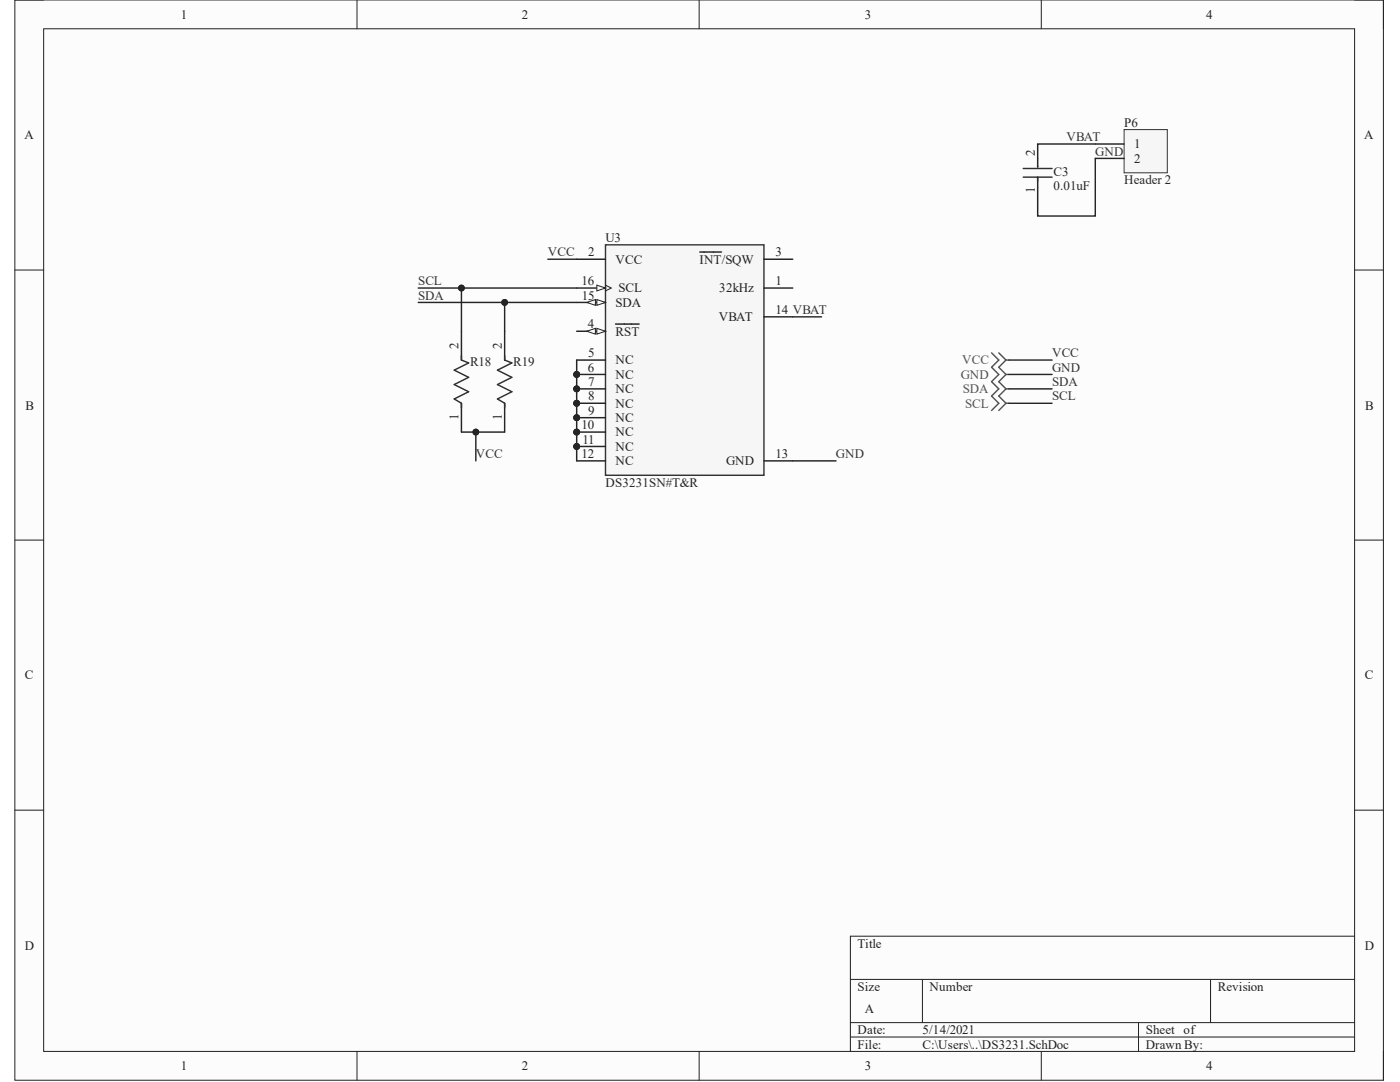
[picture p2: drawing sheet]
<svg xmlns="http://www.w3.org/2000/svg" width="279mm" height="216mm" viewBox="0 0 279 216" stroke-linecap="round" stroke-linejoin="round" font-family="sans-serif">
<path d="M3 0h273.1v215.5h-273.1z" fill-rule="evenodd" fill="#fcfcfc"/>
<path d="M3 0h273.1v215.5h-273.1z" fill="none" stroke="#221f1f" stroke-width=".2"/>
<path d="M8.7 5.7h261.6v204.1h-261.6z" fill-rule="evenodd" fill="#fcfcfc"/>
<g fill="none" stroke="#221f1f" stroke-width=".2">
<path d="M3 0h5.7M71.2 0v5.7M139.5 0v5.7M207.8 0v5.7M270.3 0h5.8v5.7M8.7 5.7h261.6v204.1h-261.6zM3 53.9h5.7M270.3 53.9h5.8M3 107.8h5.7M270.3 107.8h5.8M3 161.7h5.7M270.3 161.7h5.8"/>
<path d="M169.7 195.4h100.6M184.1 195.4v8.7M241.6 195.4v8.7M270.3 186.8h-100.6v23M71.2 209.8v5.7M139.5 209.8v5.7M169.7 204.1h100.6M169.7 206.9h100.6M207.8 209.8v5.7M227.2 204.1v5.7M276.1 209.8v5.7"/>
</g>
<circle cx="115.1" cy="74.7" r=".58" fill="#272425"/>
<circle cx="115.1" cy="74.7" r=".58" fill="none" stroke="#272425" stroke-width=".2"/>
<circle cx="115.1" cy="77.6" r=".57" fill="#272425"/>
<circle cx="115.1" cy="77.6" r=".57" fill="none" stroke="#272425" stroke-width=".2"/>
<circle cx="115.1" cy="80.5" r=".57" fill="#272425"/>
<circle cx="115.1" cy="80.5" r=".57" fill="none" stroke="#272425" stroke-width=".2"/>
<circle cx="115.1" cy="83.3" r=".57" fill="#272425"/>
<circle cx="115.1" cy="83.3" r=".57" fill="none" stroke="#272425" stroke-width=".2"/>
<circle cx="115.1" cy="86.2" r=".57" fill="#272425"/>
<circle cx="115.1" cy="86.2" r=".57" fill="none" stroke="#272425" stroke-width=".2"/>
<circle cx="115.1" cy="89.1" r=".58" fill="#272425"/>
<circle cx="115.1" cy="89.1" r=".57" fill="none" stroke="#272425" stroke-width=".2"/>
<path d="M120.8 48.9h31.7v45.9h-31.7z" fill-rule="evenodd" fill="#f5f6f6"/>
<path d="M120.8 48.9h31.7v45.9h-31.7z" fill="none" stroke="#343234" stroke-width=".29"/>
<path d="M115.1 51.7h5.7M139.7 50.3h4.3M152.5 51.7h5.7M152.5 57.5h5.7M115.1 66.1h5.7" fill="none" stroke="#221f1f" stroke-width=".29"/>
<path d="M119.1 65.5l1.7 .6-1.7 .6z" fill="#fbfbfb"/>
<path d="M119.1 65.5l1.7 .6-1.7 .6z" fill="none" stroke="#221f1f" stroke-width=".2"/>
<path d="M117.1 66.1l1.7-.6v1.2z" fill="#fbfbfb"/>
<path d="M117.1 66.1l1.7-.6v1.2z" fill="none" stroke="#221f1f" stroke-width=".2"/>
<path d="M115.1 57.5h5.7M122.9 64.7h4.7" fill="none" stroke="#221f1f" stroke-width=".29"/>
<path d="M119.1 56.9l1.7 .6-1.7 .6z" fill="#fbfbfb"/>
<path d="M119.1 56.9l1.7 .6-1.7 .5zM120.8 56.9l1.2 .6-1.2 .5" fill="none" stroke="#221f1f" stroke-width=".2"/>
<path d="M115.1 60.3h5.7" fill="none" stroke="#221f1f" stroke-width=".29"/>
<path d="M119.1 59.8l1.7 .5-1.7 .6z" fill="#fbfbfb"/>
<path d="M119.1 59.8l1.7 .5-1.7 .6z" fill="none" stroke="#221f1f" stroke-width=".2"/>
<path d="M117.1 60.3l1.7-.5v1.1z" fill="#fbfbfb"/>
<path d="M117.1 60.3l1.7-.5v1.1z" fill="none" stroke="#221f1f" stroke-width=".2"/>
<path d="M115.1 71.8h5.7M115.1 74.7h5.7M152.5 63.2h5.7" fill="none" stroke="#221f1f" stroke-width=".29"/>
<circle cx="115.1" cy="74.7" r=".58" fill="#272425"/>
<circle cx="115.1" cy="74.7" r=".58" fill="none" stroke="#272425" stroke-width=".2"/>
<path d="M115.1 77.6h5.7" fill="none" stroke="#221f1f" stroke-width=".29"/>
<circle cx="115.1" cy="77.6" r=".57" fill="#272425"/>
<circle cx="115.1" cy="77.6" r=".57" fill="none" stroke="#272425" stroke-width=".2"/>
<path d="M115.1 80.5h5.7" fill="none" stroke="#221f1f" stroke-width=".29"/>
<circle cx="115.1" cy="80.5" r=".57" fill="#272425"/>
<circle cx="115.1" cy="80.5" r=".57" fill="none" stroke="#272425" stroke-width=".2"/>
<path d="M115.1 83.3h5.7" fill="none" stroke="#221f1f" stroke-width=".29"/>
<circle cx="115.1" cy="83.3" r=".57" fill="#272425"/>
<circle cx="115.1" cy="83.3" r=".57" fill="none" stroke="#272425" stroke-width=".2"/>
<path d="M115.1 86.2h5.7" fill="none" stroke="#221f1f" stroke-width=".29"/>
<circle cx="115.1" cy="86.2" r=".57" fill="#272425"/>
<circle cx="115.1" cy="86.2" r=".57" fill="none" stroke="#272425" stroke-width=".2"/>
<path d="M115.1 89.1h5.7" fill="none" stroke="#221f1f" stroke-width=".29"/>
<circle cx="115.1" cy="89.1" r=".58" fill="#272425"/>
<circle cx="115.1" cy="89.1" r=".57" fill="none" stroke="#272425" stroke-width=".2"/>
<path d="M207.1 31.6v1.7M207.1 35.3v2.1M92.1 66.1v5.7M100.7 66.1v5.7M92.1 80.5v5.7M100.7 80.5v5.7M115.1 92h5.7M152.5 92h5.7" fill="none" stroke="#221f1f" stroke-width=".29"/>
<path d="M204.2 35.3h5.8M204.2 33.6h5.8M207.1 33v.3M207.1 35.3v.9M92.1 71v.8l1.4 .6-2.8 1.5 2.8 1.4-2.8 1.4 2.8 1.5-2.8 1.4 1.4 .9v.8M100.7 71v.8l1.5 .6-2.9 1.5 2.9 1.4-2.9 1.4 2.9 1.5-2.9 1.4 1.4 .9v.8" fill="none" stroke="#2e2b2d" stroke-width=".29"/>
<path d="M224.3 25.9h8.7v8.6h-8.7z" fill-rule="evenodd" fill="#f5f6f6"/>
<path d="M224.3 25.9h8.7v8.6h-8.7z" fill="none" stroke="#343234" stroke-width=".2"/>
<path d="M218.6 28.7h5.7M218.6 31.6h5.7" fill="none" stroke="#221f1f" stroke-width=".29"/>
<path d="M197.9 70.4l1.4 1.4-1.4 1.5 1.4 1.4-1.4 1.5 1.4 1.4-1.4 1.4 1.4 1.5-1.4 1.4M199.3 70.4l1.5 1.4M200.8 71.8l-1.5 1.5 1.5 1.4M200.8 71.8h.5M200.8 74.7l-1.5 1.5 1.5 1.4M200.8 74.7h.5M200.8 77.6l-1.5 1.4 1.5 1.5M200.8 77.6h.5M200.8 80.5l-1.5 1.4M200.8 80.5h.5" fill="none" stroke="#515254" stroke-width=".29"/>
<path d="M115.1 71.8v20.2" fill="none" stroke="#272425" stroke-width=".29"/>
<circle cx="115.1" cy="74.7" r=".58" fill="#272425"/>
<circle cx="115.1" cy="74.7" r=".58" fill="none" stroke="#272425" stroke-width=".2"/>
<circle cx="115.1" cy="77.6" r=".57" fill="#272425"/>
<circle cx="115.1" cy="77.6" r=".57" fill="none" stroke="#272425" stroke-width=".2"/>
<circle cx="115.1" cy="80.5" r=".57" fill="#272425"/>
<circle cx="115.1" cy="80.5" r=".57" fill="none" stroke="#272425" stroke-width=".2"/>
<circle cx="115.1" cy="83.3" r=".57" fill="#272425"/>
<circle cx="115.1" cy="83.3" r=".57" fill="none" stroke="#272425" stroke-width=".2"/>
<circle cx="115.1" cy="86.2" r=".57" fill="#272425"/>
<circle cx="115.1" cy="86.2" r=".57" fill="none" stroke="#272425" stroke-width=".2"/>
<circle cx="115.1" cy="89.1" r=".58" fill="#272425"/>
<circle cx="115.1" cy="89.1" r=".57" fill="none" stroke="#272425" stroke-width=".2"/>
<path d="M83.5 57.5h31.6M158.2 63.2h5.8" fill="none" stroke="#272425" stroke-width=".29"/>
<circle cx="92.1" cy="57.5" r=".58" fill="#272425"/>
<circle cx="92.1" cy="57.5" r=".57" fill="none" stroke="#272425" stroke-width=".2"/>
<path d="M83.5 60.3h31.6" fill="none" stroke="#272425" stroke-width=".29"/>
<circle cx="100.7" cy="60.3" r=".57" fill="#272425"/>
<circle cx="100.7" cy="60.3" r=".57" fill="none" stroke="#272425" stroke-width=".2"/>
<path d="M92.1 57.5v8.6" fill="none" stroke="#272425" stroke-width=".29"/>
<circle cx="92.1" cy="57.5" r=".58" fill="#272425"/>
<circle cx="92.1" cy="57.5" r=".57" fill="none" stroke="#272425" stroke-width=".2"/>
<path d="M100.7 60.3v5.8" fill="none" stroke="#272425" stroke-width=".29"/>
<circle cx="100.7" cy="60.3" r=".57" fill="#272425"/>
<circle cx="100.7" cy="60.3" r=".57" fill="none" stroke="#272425" stroke-width=".2"/>
<path d="M92.1 86.2h8.6" fill="none" stroke="#272425" stroke-width=".29"/>
<circle cx="95" cy="86.2" r=".57" fill="#272425"/>
<circle cx="95" cy="86.2" r=".57" fill="none" stroke="#272425" stroke-width=".2"/>
<path d="M95 86.2v5.8" fill="none" stroke="#272425" stroke-width=".29"/>
<circle cx="95" cy="86.2" r=".57" fill="#272425"/>
<circle cx="95" cy="86.2" r=".57" fill="none" stroke="#272425" stroke-width=".2"/>
<path d="M218.6 31.6v11.5h-11.5v-5.7M218.6 28.7h-11.5v2.9M109.3 51.7h5.8M201.3 71.8h8.7M201.3 74.7h8.7M201.3 77.6h8.7M158.2 92h8.6M201.3 80.5h8.7" fill="none" stroke="#272425" stroke-width=".29"/>
<g font-size="2.6" fill="#221f1f">
<text x="36.1" y="3.7">1</text>
<text x="104.2" y="3.7">2</text>
<text x="172.6" y="3.7">3</text>
<text x="240.7" y="3.7">4</text>
<text x="4.9" y="27.8">A</text>
<text x="226.4" y="29.6">1</text>
<text x="272.3" y="27.8">A</text>
<text x="206.5" y="31" transform="rotate(-90 206.5 31)">2</text>
<text x="226.4" y="32.5">2</text>
<text x="206.5" y="38.6" transform="rotate(-90 206.5 38.6)">1</text>
<text x="117.4" y="51.2">2</text>
<text x="122.9" y="52.6">VCC</text>
<text x="139.6" y="52.6">INT/SQW</text>
<text x="154.8" y="51.2">3</text>
<text x="116" y="56.9">16</text>
<text x="116.1" y="59.8">15</text>
<text x="123.4" y="58.3">SCL</text>
<text x="143.6" y="58.3">32kHz</text>
<text x="154.8" y="56.9">1</text>
<text x="117.3" y="65.5">4</text>
<text x="122.9" y="61.2">SDA</text>
<text x="143.5" y="64.1">VBAT</text>
<text x="154.8" y="62.6">14 VBAT</text>
<text x="91.5" y="69.5" transform="rotate(-90 91.5 69.5)">2</text>
<text x="100.1" y="69.5" transform="rotate(-90 100.1 69.5)">2</text>
<text x="117.4" y="71.3">5</text>
<text x="122.9" y="67">RST</text>
<text x="117.3" y="74.1">6</text>
<text x="117.4" y="77">7</text>
<text x="122.9" y="72.7">NC</text>
<text x="122.9" y="75.6">NC</text>
<text x="5.1" y="81.7">B</text>
<text x="91.5" y="83.7" transform="rotate(-90 91.5 83.7)">1</text>
<text x="100.1" y="83.7" transform="rotate(-90 100.1 83.7)">1</text>
<text x="117.4" y="79.9">8</text>
<text x="117.4" y="82.8">9</text>
<text x="122.9" y="78.5">NC</text>
<text x="122.9" y="81.3">NC</text>
<text x="272.4" y="81.7">B</text>
<text x="116" y="85.6">10</text>
<text x="116.2" y="88.5">11</text>
<text x="122.9" y="84.2">NC</text>
<text x="122.9" y="87.1">NC</text>
<text x="122.9" y="90">NC</text>
<text x="116" y="91.4">12</text>
<text x="122.9" y="92.8">NC</text>
<text x="144.9" y="92.8">GND</text>
<text x="154.8" y="91.4">13</text>
<text x="5" y="135.6">C</text>
<text x="272.4" y="135.6">C</text>
<text x="5" y="189.5">D</text>
<text x="171.2" y="189.1">Title</text>
<text x="272.4" y="189.5">D</text>
<text x="171.2" y="197.7">Size</text>
<text x="185.5" y="197.7">Number</text>
<text x="243" y="197.7">Revision</text>
<text x="172.6" y="202">A</text>
<text x="171.2" y="206.4">Date:</text>
<text x="171.2" y="209.2">File:</text>
<text x="184.1" y="206.4">5/14/2021</text>
<text x="184.1" y="209.2">C:\Users\..\DS3231.SchDoc</text>
<text x="228.7" y="209.2">Drawn By:</text>
<text x="228.7" y="206.4">Sheet of</text>
<text x="36.1" y="213.5">1</text>
<text x="104.2" y="213.5">2</text>
<text x="172.6" y="213.5">3</text>
<text x="240.7" y="213.5">4</text>
</g>
<g font-size="2.6" fill="#343234">
<text x="212.8" y="28.2">VBAT</text>
<text x="218.6" y="31">GND</text>
<text x="109.3" y="51.2">VCC</text>
<text x="83.5" y="56.9">SCL</text>
<text x="83.5" y="59.8">SDA</text>
<text x="210" y="71.3">VCC</text>
<text x="210" y="74.1">GND</text>
<text x="210" y="77">SDA</text>
<text x="210" y="79.9">SCL</text>
<text x="95" y="91.4">VCC</text>
<text x="166.8" y="91.4">GND</text>
</g>
<g font-size="2.6" fill="#272425">
<text x="224.3" y="25.3">P6</text>
<text x="210.3" y="35.1">C3</text>
<text x="210.3" y="37.9">0.01uF</text>
<text x="224.3" y="36.8">Header 2</text>
<text x="120.8" y="48.3">U3</text>
<text x="93.8" y="73">R18</text>
<text x="102.4" y="73">R19</text>
<text x="120.8" y="97.1">DS3231SN#T&amp;R</text>
</g>
<g font-size="2.6" fill="#515254">
<text x="191.8" y="75.6">GND</text>
<text x="192" y="72.7">VCC</text>
<text x="192.1" y="78.5">SDA</text>
<text x="192.6" y="81.3">SCL</text>
</g>
</svg>
